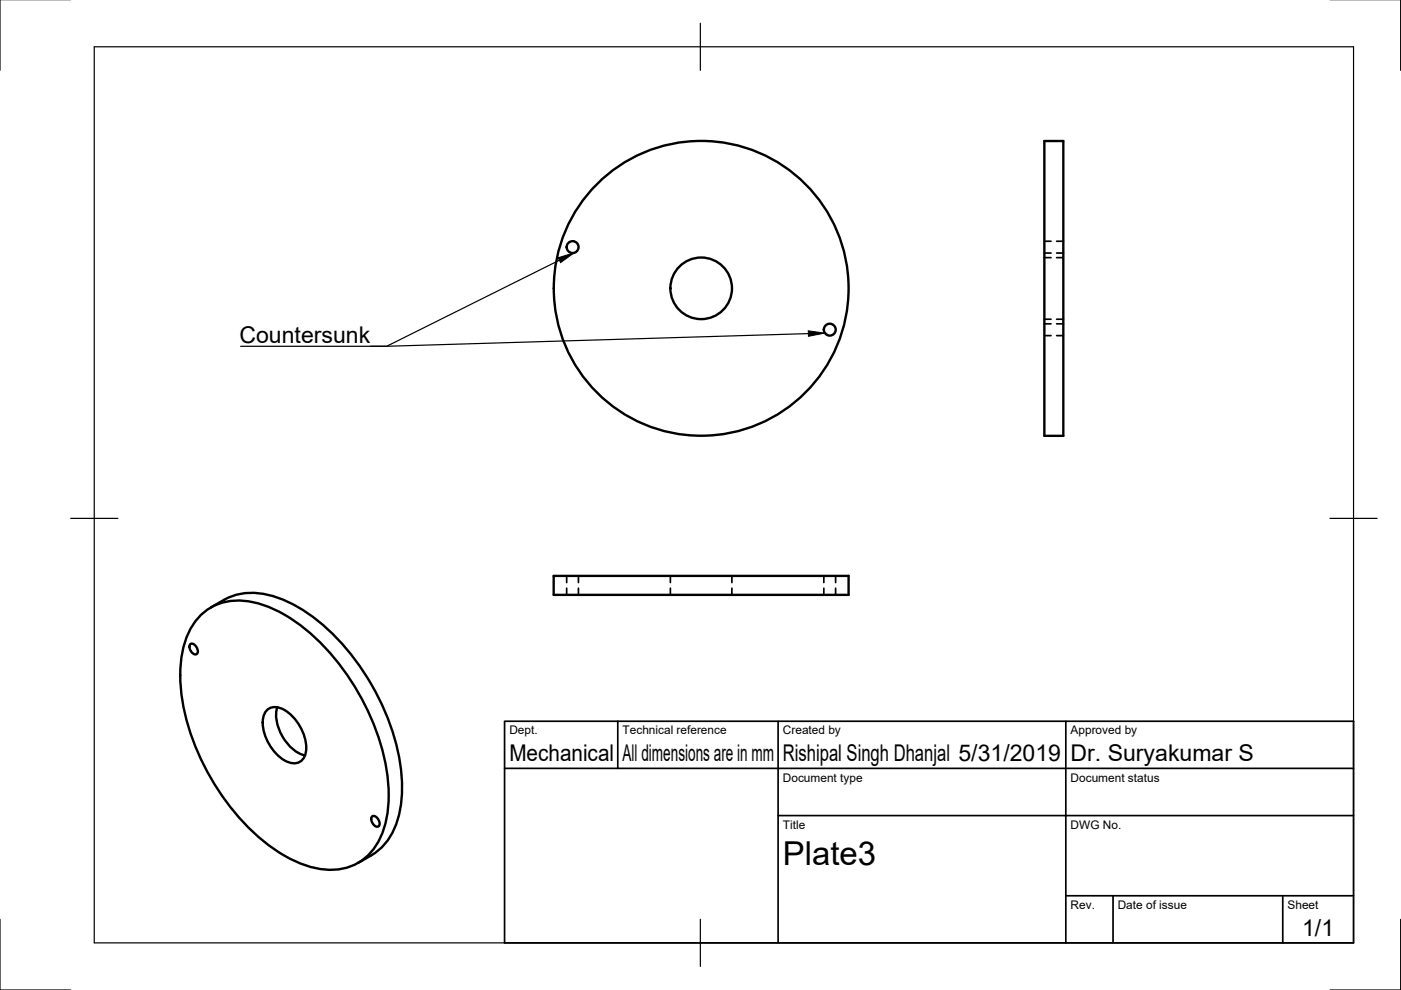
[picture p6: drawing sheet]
<svg xmlns="http://www.w3.org/2000/svg" width="297mm" height="210mm" viewBox="0 0 297 210" stroke-linecap="round" stroke-linejoin="round" font-family="sans-serif">
<!-- layer: Visible -->
<g fill="none" stroke="#000" stroke-width=".51">
<path d="M221.4 29.9h4v62.5h-4zM40.4 136.5a1.45 1.45 0 0 1 1.3 2.2 1.45 1.45 0 0 1-1.3-2.2zM42.9 130.1a12.2 12.2 0 0 1 11.8-2.2 33 33 0 0 1 15.3 10.6 50 50 0 0 1 12.3 28.1 21.3 21.3 0 0 1-2.6 12.7 11.3 11.3 0 0 1-12.1 4.9 29.7 29.7 0 0 1-15.5-9.3 50.5 50.5 0 0 1-13.8-29.7 21.3 21.3 0 0 1 2.6-12.8zM44.7 128.8a14.7 14.7 0 0 1 8.6-3.1 22.9 22.9 0 0 1 13.3 5.3 50.1 50.1 0 0 1 18.6 34 20.1 20.1 0 0 1-3.1 13.4 15.5 15.5 0 0 1-6.2 4.6M117.4 122.1h62.5v4h-62.5zM56.8 150.4a3.5 3.5 0 0 1 4.3 .6 9.9 9.9 0 0 1 3.8 8.4 2.58 2.58 0 0 1-3.8 2.2 9.7 9.7 0 0 1-5.3-9.3l.2-.8zM58.8 150a8.9 8.9 0 0 0 2.7 8.3 6.4 6.4 0 0 0 3.2 1.9M79 173.1a1.45 1.45 0 0 1 1.2 2.1 1.45 1.45 0 0 1-1.2-2.1z"/>
<circle cx="121.4" cy="52.4" r="1.26"/>
<circle cx="148.7" cy="61.1" r="6.5"/>
<circle cx="148.7" cy="61.1" r="31.3"/>
<circle cx="175.9" cy="69.9" r="1.26"/>
</g>
<!-- layer: Hidden -->
<g fill="none" stroke="#000" stroke-width=".36">
<path d="M221.4 51.2h1.4M221.4 53.7h1.4M221.4 54.6h1.4M224 51.2h1.4M224 53.7h1.4M224 54.6h1.4M221.4 68.7h1.4M221.4 71.2h1.4M221.4 67.7h1.4M224 68.7h1.4M224 71.2h1.4M224 67.7h1.4"/>
<path d="M120.1 122.1v1.4M120.1 124.7v1.4M122.6 122.1v1.4M122.6 124.7v1.4M142.1 122.1v1.4M142.1 124.7v1.4M155.2 122.1v1.4M155.2 124.7v1.4M174.7 122.1v1.4M174.7 124.7v1.4M177.2 122.1v1.4M177.2 124.7v1.4"/>
</g>
<!-- layer: Border -->
<path d="M0 -.1v15M297 -.1v15M20 9.9h267v190h-267zM148.5 4.9v10M15 109.9h10M282 109.9h10M0 194.9v15h15M148.5 194.9v10M297 194.9v15h-15" fill="none" stroke="#000" stroke-width=".25"/>
<!-- layer: TitleBlock -->
<path d="M107 152.9h180v47h-180zM131 152.9v10M165 152.9v47M226 152.9v47M107 162.9h180M165 172.9h122M226 189.9h61M236 189.9v10M272 189.9v10" fill="none" stroke="#000" stroke-width=".36"/>
<!-- layer: Annotations -->
<path d="M118.3 54.6l3.4-1-2.8 2.1zM171.4 70.1l3.5 .5-3.5 .7z" fill="#000" stroke="#000" stroke-width=".21"/>
<path d="M118.6 55.2l-36.6 18.2h-31M171.4 70.7l-92.9 2.7" fill="none" stroke="#000" stroke-width=".25"/>
<text font-size="7" x="166" y="183.4">Plate3</text>
<g font-size="4.9">
<text x="50.8" y="72.7">Countersunk</text>
<text x="108" y="161.4">Mechanical</text>
<text x="132" y="161.4">All dimensions are in mm</text>
<text x="166" y="161.4">Rishipal Singh Dhanjal 5/31/2019</text>
<text x="227" y="161.4">Dr. Suryakumar S</text>
<text x="276.1" y="198.6">1/1</text>
</g>
<g font-size="2.5">
<text x="108" y="155.7">Dept.</text>
<text x="132" y="155.7">Technical reference</text>
<text x="166" y="155.7">Created by</text>
<text x="227" y="155.7">Approved by</text>
<text x="166" y="165.7">Document type</text>
<text x="227" y="165.7">Document status</text>
<text x="166" y="175.7">Title</text>
<text x="227" y="175.7">DWG No.</text>
<text x="227" y="192.7">Rev.</text>
<text x="237" y="192.7">Date of issue</text>
<text x="273" y="192.7">Sheet</text>
</g>
</svg>
